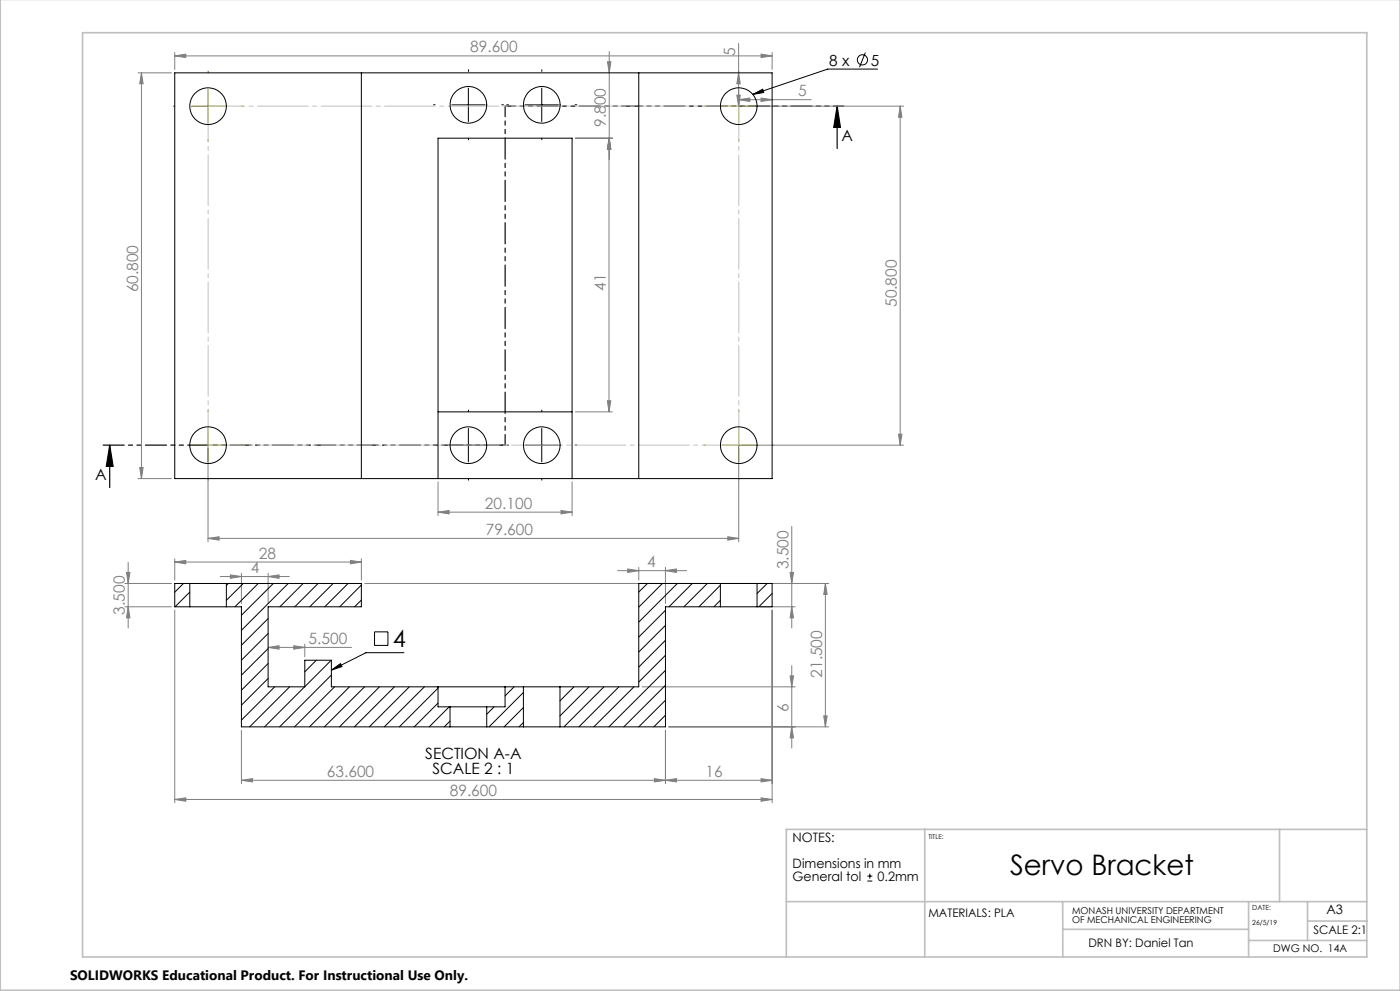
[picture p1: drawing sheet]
<svg xmlns="http://www.w3.org/2000/svg" width="420mm" height="297mm" viewBox="0 0 420 297" stroke-linecap="round" stroke-linejoin="round" font-family="sans-serif">
<g fill="none" stroke="#000" stroke-width=".3">
<path d="M259.6 15.8l-1.8 4.3M135.5 31.4h10M140.5 26.4v10M157.5 31.4h10M162.5 26.4v10M225.8 28.3l3-1.6 .3 1zM263.3 20.7h-15l-22.5 7.6M135.5 133.4h10M140.5 128.4v10M157.5 133.4h10M162.5 128.4v10M112.4 189.4h4v4h-4z"/>
<path d="M121.2 195.6h-11.4l-10.4 5.2M99.4 200.8l2.7-1.9 .5 .9zM260.2 264.1h1.5M260.2 262.6h1.5M260.9 261.8v1.5"/>
<circle cx="258.7" cy="17.9" r="1.53"/>
</g>
<path d="M251.1 31.8l1 6.4h-2zM251.1 31.8v12.7M32.9 133.4l1 6.4h-2zM32.9 133.4v12.7" fill="none" stroke="#000" stroke-width=".35"/>
<g fill="none" stroke="#808080" stroke-width=".3">
<path d="M52.4 16.8l3.3-.6v1zM52.4 15.7v5.1M52.4 16.8h179.2M182.2 18.5h1.1l-.5 3.3zM182.8 15.5v32.3M221.6 13v18.8M228.3 16.2l3.3 .6-3.3 .4zM231.6 15.7v5.1M41.4 21.8h10M42.4 21.8l.5 3.3h-1zM42.4 21.8v121.6M220.6 31.8h.1"/>
<path d="M221.1 28.5h1l-.5 3.3zM221.6 21.8l.5 3.3h-1zM221.6 29.9l3.3-.5v1zM221.6 28.9v1.9M221.6 29.9h21.7M222.6 31.8h48.5M228.3 29.4l3.3 .5-3.3 .5zM270.1 31.8v101.6M270.1 31.8l.5 3.3h-1zM172.6 41.4h11.2M182.7 41.4v82M182.7 41.4l.5 3.3h-1z"/>
<path d="M182.8 41.4l.5 3.3h-1.1zM62.4 134.4v28M172.6 123.4h11.1M182.2 120.1h1l-.5 3.3zM221.6 134.4v28M222.6 133.4h48.5M269.6 130.1h1l-.5 3.3zM41.4 143.4h10M41.9 140.1h1l-.5 3.3zM131.4 153.5l3.3-.5v1zM131.4 144.4v10.1M131.4 153.5h40.2"/>
<path d="M168.3 153l3.3 .5-3.3 .5zM171.6 144.4v10.1M237.5 157.8v30.4M37.5 174.9h13.9M38 171.6h1l-.5 3.3zM38.5 168.5v19.7M52.4 168.4l3.3-.4v1zM52.4 167.5v6.3M52.4 168.4h56M62.4 161.4l3.3-.5v1zM62.4 161.4h159.2M66.1 172.8h20.7"/>
<path d="M69.1 172.3l3.3 .5-3.3 .5zM72.4 171.8v9.1M80.4 172.8l3.3-.5v1zM80.4 171.8v9.1M105.1 168l3.3 .4-3.3 .6zM108.4 167.5v6.3M109.4 174.9h139.2M185.3 171h20.7M188.3 170.5l3.3 .5-3.3 .6zM191.6 170v3.8M199.6 171l3.3-.5v1.1zM199.6 170v10.9"/>
<path d="M218.3 160.9l3.3 .5-3.3 .5zM237 171.6h1.1l-.6 3.3zM247.6 174.9v42.9M247.6 174.9l.5 3.2h-1zM37.5 181.9h13.9M38.5 181.9l.5 3.3h-1zM52.4 182.8v57.8M80.4 194l3.3-.5v1.1zM80.4 194h25.1M88.1 193.5l3.3 .5-3.3 .6zM91.4 193v3.8M228.1 181.9h10.4"/>
<path d="M231.6 182.8v57.8M237.5 181.9l.6 3.3h-1.1zM237.5 199.5v24.7M72.4 218.9v15.9M192.6 205.8h45.9M199.6 218.9v15.9M200.6 217.8h48M237 202.6h1.1l-.6 3.2zM237.5 217.8l.6 3.4h-1.1zM247.1 214.6h1l-.5 3.2zM52.4 239.6l3.3-.5v1zM52.4 239.6h179.2"/>
<path d="M72.4 233.9l3.3-.5v.9zM72.4 233.9h159.2M196.3 233.4l3.3 .5-3.3 .4zM199.6 233.9l3.3-.5v.9zM228.3 239.1l3.3 .5-3.3 .5zM228.3 233.4l3.3 .5-3.3 .4z"/>
</g>
<g fill="none" stroke="#000" stroke-width=".3" stroke-dasharray="15.2 1.3 1.3 1.3">
<path d="M130.5 31.4h-.5M140.5 21.4v-.5M150.5 31.4h.5M152.5 31.4h-.5M162.5 21.4v-.5M172.5 31.4h.5M140.5 41.4v.5M162.5 41.4v.5M130.5 133.4h-.5M140.5 123.4v-.5M150.5 133.4h.5M152.5 133.4h-.5"/>
<path d="M162.5 123.4v-.5M172.5 133.4h.5M140.5 143.4v.5M162.5 143.4v.5"/>
</g>
<path d="M151.5 133.4h-120.6" fill="none" stroke="#000" stroke-width=".35" stroke-dasharray="6.3 1.3 1.3 1.3 1.3 1.3"/>
<path d="M151.5 31.8h101.6M151.5 133.4v-101.6" fill="none" stroke="#000" stroke-width=".35" stroke-dasharray="6.3 1.3 1.3 1.3 1.3 1.3" stroke-dashoffset="3.2"/>
<g fill="none" stroke="#808000" stroke-width=".3" stroke-dasharray="15.2 1.3 1.3 1.3">
<path d="M52.4 31.8h-.5M62.4 21.8v-.5M72.4 31.8h.5M211.6 31.8h-.5M221.6 21.8v-.5M231.6 31.8h.5M62.4 41.8v.5M221.6 41.8v.5M52.4 133.4h-.5M62.4 123.4v-.5M72.4 133.4h.5M211.6 133.4h-.5"/>
<path d="M221.6 123.4v-.5M231.6 133.4h.5M62.4 143.4v.5M221.6 143.4v.5"/>
</g>
<path d="M57.4 31.8h10M62.4 26.8v10M216.6 31.8h10M221.6 26.8v10M57.4 133.4h10M62.4 128.4v10M216.6 133.4h10M221.6 128.4v10" fill="none" stroke="#808000" stroke-width=".3"/>
<path d="M62.4 31.8h159.2M221.6 133.4h-159.2" fill="none" stroke="#c0c0c0" stroke-width=".3" stroke-dasharray="15.2 1.3 1.3 1.3" stroke-dashoffset="4.2"/>
<path d="M221.6 31.8v101.6M62.4 133.4v-101.6" fill="none" stroke="#c0c0c0" stroke-width=".3" stroke-dasharray="15.2 1.3 1.3 1.3" stroke-dashoffset="4.4"/>
<path d="M.1 -.1v296.9h419.9M24.8 9.8h385.2v277h-385.2zM277.4 248.6v38.2M383.9 248.6v21.6M410 248.6h-174.1v38.2M235.9 270.2h174.1M318.8 270.2v16.6M318.8 278.5h55.8M374.6 270.2v16.6M392.3 270.2v11.7M392.3 276h17.8M374.6 281.9h35.4" fill="none" stroke="#c0c0c0" stroke-width=".5"/>
<g fill="#000">
<path d="M225.8 28.3l3-1.6 .3 1zM99.4 200.8l2.7-1.9 .5 .9z"/>
<path d="M32.9 133.4l1 6.4h-2zM251.1 31.8l1 6.4h-2z"/>
</g>
<g fill="#808080">
<path d="M218.3 160.9l3.3 .5-3.3 .5zM62.4 161.4l3.3-.5v1z"/>
<path d="M270.1 31.8l.5 3.3h-1zM269.6 130.1h1l-.5 3.3z"/>
<path d="M228.3 16.2l3.3 .6-3.3 .4zM52.4 16.8l3.3-.6v1zM196.3 233.4l3.3 .5-3.3 .4zM72.4 233.9l3.3-.5v.9zM88.1 193.5l3.3 .5-3.3 .6zM80.4 194l3.3-.5v1.1z"/>
<path d="M131.4 153.5l3.3-.5v1zM168.3 153l3.3 .5-3.3 .5zM52.4 239.6l3.3-.5v1zM228.3 239.1l3.3 .5-3.3 .5zM199.6 233.9l3.3-.5v.9zM228.3 233.4l3.3 .5-3.3 .4zM69.1 172.3l3.3 .5-3.3 .5zM80.4 172.8l3.3-.5v1zM188.3 170.5l3.3 .5-3.3 .6zM199.6 171l3.3-.5v1.1z"/>
<path d="M221.6 29.9l3.3-.5v1zM228.3 29.4l3.3 .5-3.3 .5z"/>
<path d="M105.1 168l3.3 .4-3.3 .6zM52.4 168.4l3.3-.4v1z"/>
<path d="M182.2 120.1h1l-.5 3.3zM182.7 41.4l.5 3.3h-1zM182.8 41.4l.5 3.3h-1.1zM182.2 18.5h1.1l-.5 3.3zM221.1 28.5h1l-.5 3.3zM221.6 21.8l.5 3.3h-1z"/>
<path d="M38.5 181.9l.5 3.3h-1zM38 171.6h1l-.5 3.3z"/>
<path d="M42.4 21.8l.5 3.3h-1zM41.9 140.1h1l-.5 3.3zM237 202.6h1.1l-.6 3.2zM237.5 217.8l.6 3.4h-1.1zM237 171.6h1.1l-.6 3.3zM237.5 181.9l.6 3.3h-1.1zM247.6 174.9l.5 3.2h-1zM247.1 214.6h1l-.5 3.2z"/>
</g>
<g fill="none" stroke="#000" stroke-width=".3">
<path d="M52.4 21.8h179.2v121.6h-179.2zM108.4 21.8v121.6M191.6 21.8v121.6M131.4 123.4h40.2M131.4 143.4v-102h40.2v102M55 174.9l-2.6 2.6M56.9 174.9h11M56.9 174.9h-4.5v7h4.5M56.9 174.9v7M56.9 177.4l-4.4 4.5M67.9 174.9h40.5v7h-28v23.9h11v-7.9h8v7.9h57.6M67.9 174.9v7"/>
<path d="M68.5 174.9l-.6 .5M73 174.9l-5.1 5M77.5 174.9l-7 7M82 174.9l-9.6 9.5M86.5 174.9l-14.1 14M90.9 174.9l-6.9 7M95.4 174.9l-7 7M99.9 174.9l-7 7M104.4 174.9l-7 7M108.4 175.3l-6.5 6.6M108.4 179.8l-2 2.1M194.2 174.9l-2.6 2.5"/>
<path d="M198.7 174.9l-7.1 7.1M203.2 174.9l-11.6 11.5M207.7 174.9l-7 7M212.2 174.9l-7 7M216.1 174.9h11M216.1 174.9h-24.5v30.9h-23.6M216.1 174.9v7M216.1 175.4l-6.4 6.5M216.1 179.9l-1.9 2M227.1 174.9h4.5v7h-4.5M227.1 174.9v7M230.2 174.9l-3.1 3"/>
<path d="M231.6 177.9l-4 4M56.9 181.9h11M67.9 181.9h4.5v35.9h62.6M80.4 185.4l-8 8M80.4 189.9l-8 8M80.4 194.4l-8 7.9M80.4 198.9l-8 8M94.9 197.9l-3.5 3.4M99.4 197.9l-20 19.9M199.6 182.9l-8 8M199.6 187.4l-8 8M199.6 191.9l-8 8"/>
<path d="M199.6 196.4l-8 8M216.1 181.9h11M216.1 181.9h-16.5v35.9h-31.6M80.4 203.3l-8 8M82.4 205.8l-10 10M86.9 205.8l-12 12M99.4 202.3l-15.5 15.5M100.4 205.8l-12 12M104.8 205.8l-11.9 12M109.4 205.8l-12.1 12M113.8 205.8l-12 12M118.3 205.8l-12 12"/>
<path d="M122.8 205.8l-12 12M127.3 205.8l-12 12M131.4 205.8v6h3.6M131.4 206.2l-11.6 11.6M131.4 210.7l-7.1 7.1M134.8 211.8l-6 6M135 217.8h11M135 211.8h11M135 211.8v6M135 216.1l-1.7 1.7M146 211.8v6M146 217.8h11"/>
<path d="M148.2 211.8l-2.2 2.3M151.5 205.8v6h-5.5M154.2 205.8l-2.7 2.8M157 205.8h11M157 217.8h11M157 205.8v12M157 207.5l-10.3 10.3M157 212.1l-5.8 5.7M157 216.5l-1.3 1.3M168 205.8v12M172.2 205.8l-4.2 4.2M176.7 205.8l-8.7 8.8"/>
<path d="M181.2 205.8l-12 12M185.7 205.8l-12 12M190.2 205.8l-12 12M199.6 200.9l-16.9 16.9M199.6 205.4l-12.5 12.4M199.6 209.9l-8 7.9M199.6 214.3l-3.5 3.5"/>
<circle cx="62.4" cy="31.8" r="5.5"/>
<circle cx="140.5" cy="31.4" r="5.5"/>
<circle cx="162.5" cy="31.4" r="5.5"/>
<circle cx="221.6" cy="31.8" r="5.5"/>
<circle cx="62.4" cy="133.4" r="5.5"/>
<circle cx="140.5" cy="133.4" r="5.5"/>
<circle cx="162.5" cy="133.4" r="5.5"/>
<circle cx="221.6" cy="133.4" r="5.5"/>
</g>
<text font-size="8.5" x="303.1" y="262.1">Servo Bracket</text>
<text font-size="7.1" x="117.8" y="194">4</text>
<g font-size="4.7" fill="#808080">
<text x="141.1" y="15.7">89.600</text>
<text x="220.6" y="16.9" transform="rotate(-90 220.6 16.9)">5</text>
<text x="239.5" y="28.9">5</text>
<text x="181.8" y="38.1" transform="rotate(-90 181.8 38.1)">9.800</text>
<text x="41.4" y="87.6" transform="rotate(-90 41.4 87.6)">60.800</text>
<text x="181.7" y="87.2" transform="rotate(-90 181.7 87.2)">41</text>
<text x="269.1" y="92" transform="rotate(-90 269.1 92)">50.800</text>
<text x="145.5" y="152.5">20.100</text>
<text x="145.7" y="160.3">79.600</text>
<text x="77.7" y="167.4">28</text>
<text x="75.3" y="171.8">4</text>
<text x="194.1" y="170">4</text>
<text x="236.5" y="170.7" transform="rotate(-90 236.5 170.7)">3.500</text>
<text x="37.5" y="184.2" transform="rotate(-90 37.5 184.2)">3.500</text>
<text x="92.6" y="193">5.500</text>
<text x="246.6" y="203.1" transform="rotate(-90 246.6 203.1)">21.500</text>
<text x="236.5" y="213.2" transform="rotate(-90 236.5 213.2)">6</text>
<text x="98.1" y="232.8">63.600</text>
<text x="211.7" y="232.8">16</text>
<text x="134.9" y="238.6">89.600</text>
</g>
<g font-size="4.7">
<text x="252.4" y="42.4">A</text>
<text x="28.5" y="144">A</text>
<text x="127.6" y="227.4">SECTION A-A</text>
<text x="129.8" y="231.9">SCALE 2 : 1</text>
</g>
<g font-size="4.6">
<text x="248.8" y="19.7">8 x</text>
<text x="261.3" y="19.7">5</text>
</g>
<text font-size="4.1" x="21" y="293.7">SOLIDWORKS Educational Product. For Instructional Use Only.</text>
<g font-size="3.9">
<text x="237.8" y="252.4">NOTES:</text>
<text x="237.8" y="260.1">Dimensions in mm</text>
<text x="237.8" y="264">General tol</text>
<text x="263.3" y="264">0.2mm</text>
<text x="398" y="273.9">A3</text>
</g>
<g font-size="3.5">
<text x="278.5" y="275">MATERIALS: PLA</text>
<text x="394" y="279.8">SCALE 2:1</text>
<text x="326.5" y="283.8">DRN BY: Daniel Tan</text>
</g>
<text font-size="3.2" x="382" y="285.4">DWG NO. 14A</text>
<g font-size="2.8">
<text x="321.6" y="273.9">MONASH UNIVERSITY DEPARTMENT</text>
<text x="321.6" y="276.8">OF MECHANICAL ENGINEERING</text>
</g>
<g font-size="2.1">
<text x="375.7" y="272.8">DATE:</text>
<text x="375.7" y="277.1">26/5/19</text>
</g>
<text font-size="2" x="278.5" y="251.4">TITLE:</text>
</svg>
